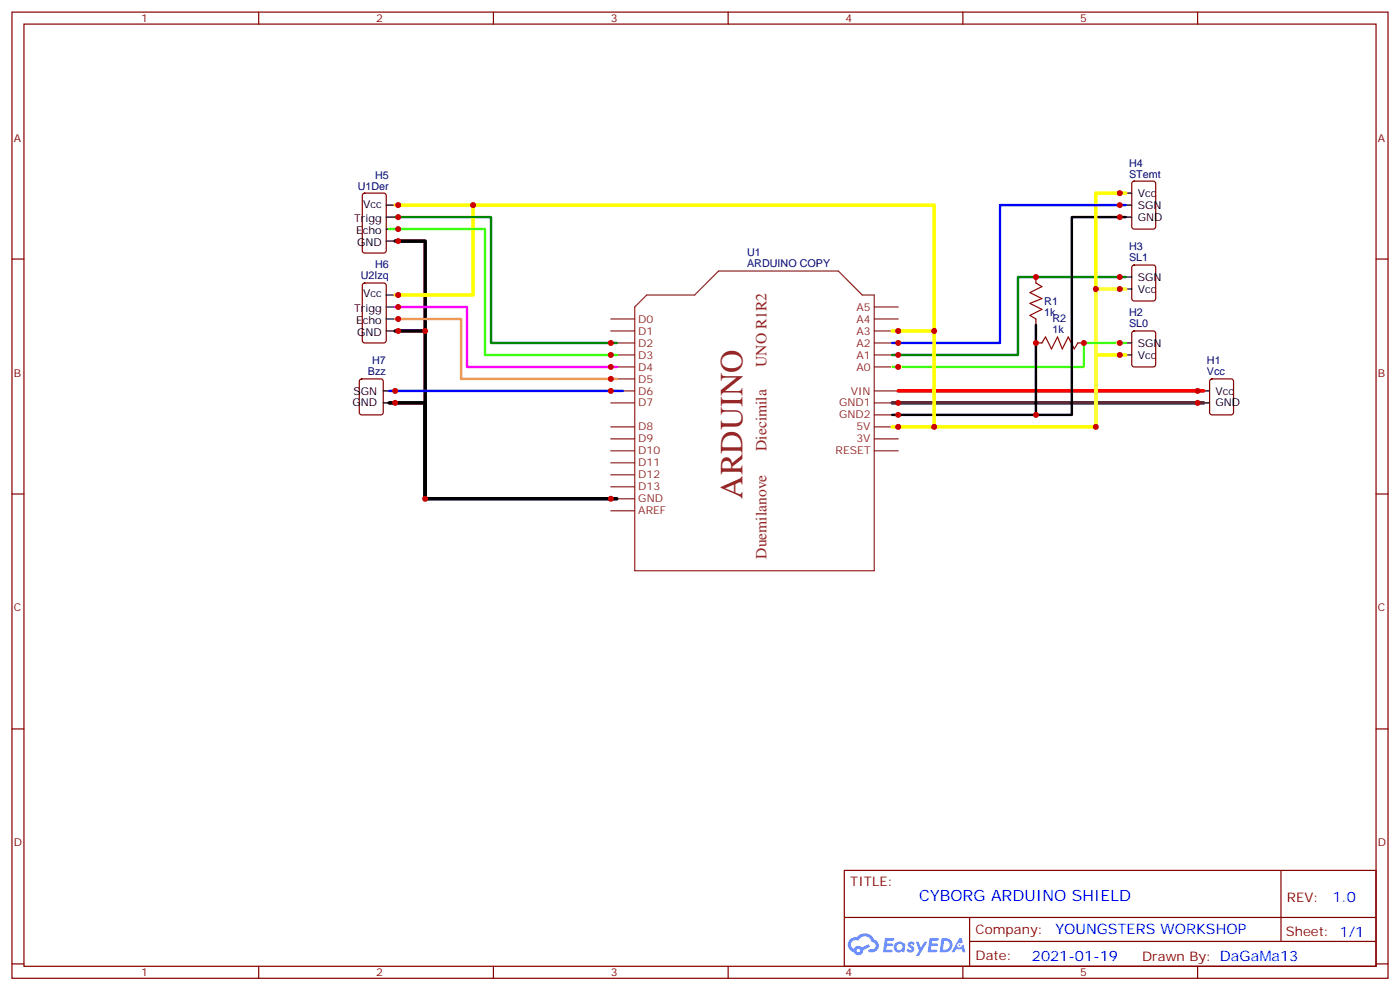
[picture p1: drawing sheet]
<svg xmlns="http://www.w3.org/2000/svg" width="412mm" height="292mm" viewBox="0 0 412 292" stroke-linecap="round" stroke-linejoin="round" font-family="sans-serif">
<g fill="none" stroke="#870000" stroke-width=".35">
<path d="M3.5 3.6h405.4v284.3h-405.4zM7.1 7.1h398.2v277.3h-398.2zM76.2 3.6v3.5M145.3 3.6v3.5M214.5 3.6v3.5M283.6 3.6v3.5M352.8 3.6v3.5M3.5 76.2h3.6M405.3 76.2h3.6M3.5 145.4h3.6M405.3 145.4h3.6M3.5 214.5h3.6"/>
<path d="M405.3 214.5h3.6M248.7 256.2h156.6v28.2h-156.6zM377.3 256.2v20.9M248.7 270h156.5M285.6 277.1h119.6M285.6 270v14.1M3.5 283.7h3.6M76.2 284.4v3.5M145.3 284.4v3.5M214.5 284.4v3.5M283.6 284.4v3.5M352.8 284.4v3.5"/>
<path d="M405.3 283.7h3.6"/>
</g>
<g fill="#5487ff">
<path d="M267.7 277.3a1.22 1.22 0 0 1 1.7 .3l-.4 .6a.47 .47 0 0 0-.3-.4 .47 .47 0 0 0-.5 .2l.1 .2a1.14 1.14 0 0 1 .8 1.7 1.14 1.14 0 0 1-1.9 0l-.2-.2 .5-.5 .7 .4a.29 .29 0 0 0 .3-.2 .29 .29 0 0 0-.2-.4 1.04 1.04 0 0 1-.6-1.7z"/>
<path d="M260.7 276.1h2.4l.3 .2-.2 .5h-1.8l-.1 .9h1.5l.3 .3-.3 .4h-1.6l-.2 1.1 1.7 .1 .2 .3-.2 .3h-2.6z"/>
<path d="M273.8 276.1h2.4l.3 .2-.1 .5h-1.8l-.2 .9h1.6l.3 .3-.4 .4h-1.6l-.1 1.1 1.7 .1 .2 .3-.2 .3h-2.6z"/>
<path d="M282.6 276.1h.7l.3 1.2-.6 .4a.69 .69 0 0 0-1 .2 .69 .69 0 0 0 .4 1 .69 .69 0 0 0 .9-.6l.5-.3 .6 2.2h-.8l-.2-.9h-1.8l-.5 .9h-.8z"/>
<path d="M269.8 277.2h.8l.6 1.8 1.1-1.8h.9l-2.6 4.2h-.8l.9-1.6z"/>
<path d="M277.4 276.1l-.6 4.1h1.3a2.11 2.11 0 0 0 2.5-2.1 2.11 2.11 0 0 0-2.5-2zM278.1 276.8a1.39 1.39 0 0 1 1.7 1.4 1.39 1.39 0 0 1-1.8 1.3h-.3z"/>
<path d="M263.7 277.7a1.54 1.54 0 0 0-.1 2.1 1.54 1.54 0 0 0 2.2 .2l.6 .2 .3-2.3-.2-.2-.4-.1a1.49 1.49 0 0 0-2.4 .1zM264 278.7a.94 .94 0 0 1 1.8 0 .94 .94 0 0 1-1.8 0z"/>
<path d="M250.4 276.5a2.18 2.18 0 0 0 1.1 3.7 1.44 1.44 0 0 0 1.6 .9 1.44 1.44 0 0 0 1.2-1.5l2-1-.5-.7-1.9 .9a1.47 1.47 0 0 0-2.4 .5 1.39 1.39 0 0 1-.7-2 1.39 1.39 0 0 1 2-.4 2.12 2.12 0 0 1 2.2-1.3 2.12 2.12 0 0 1 1.9 1.6 1.14 1.14 0 0 1 1.1 1.5 1.14 1.14 0 0 1-1.7 .7 .43 .43 0 0 0-.5 .3 .43 .43 0 0 0 .4 .5 1.98 1.98 0 0 0 2.5-1.2 1.98 1.98 0 0 0-1.2-2.5 3.1 3.1 0 0 0-5.3-.7l-.9 .1zM252.3 279.8a.55 .55 0 0 1 1.1 0 .55 .55 0 0 1-1.1 0z"/>
<circle cx="282.6" cy="278.2" r=".26"/>
</g>
<g fill="none" stroke="#8c2424" stroke-width=".35">
<path d="M179.9 93.9h7.1M179.9 97.4h7.1M187 90.3l3.5-3.5h14.1l7.1-7h35.2l7.1 7h3.5v81.2h-70.5zM257.5 93.9h7.1M257.5 97.4h7.1M257.5 90.3h7.1M179.9 100.9h7.1M179.9 104.5h7.1M179.9 108h7.1M179.9 111.5h7.1M179.9 115h7.1M179.9 118.6h7.1"/>
<path d="M257.5 100.9h7.1M257.5 104.5h7.1M257.5 108h7.1M257.5 115h7.1M257.5 118.6h7.1M179.9 125.6h7.1M179.9 129.2h7.1M179.9 132.7h7.1M179.9 136.2h7.1M179.9 139.7h7.1M257.5 125.6h7.1M257.5 129.2h7.1"/>
<path d="M257.5 132.7h7.1M257.5 122.1h7.1M179.9 143.3h7.1M179.9 146.8h7.1M179.9 150.3h7.1"/>
</g>
<path d="M106.9 57l.5-.2h5.7l.6 .5 .1 16.5-.5 .6-5.9 .1-.6-.5-.1-16.5zM333.6 53.5l.5-.2h5.6l.7 .4v13l-.4 .7h-5.9l-.7-.4v-13zM333.6 78.2l.5-.2h5.6l.7 .4v9.5l-.4 .6-5.9 .1-.7-.5v-9.4zM106.9 83.5l.5-.2h5.7l.6 .4 .1 16.5-.5 .7h-5.9l-.6-.4-.1-16.5zM305.2 81.5v1.8M305.2 93.9v1.7M333.6 97.6l.5-.2h5.6l.7 .4v9.5l-.4 .6-5.9 .1-.7-.5v-9.4zM106.1 111.7l.4-.2h5.7l.6 .4 .1 9.5-.5 .6-5.9 .1-.6-.5-.1-9.4zM305.2 100.9h1.7M317.5 100.9h1.8M356.5 111.7l.5-.2h5.7l.6 .4 .1 9.5-.5 .6-5.9 .1-.6-.5-.1-9.4z" fill="none" stroke="#870000" stroke-width=".35"/>
<g fill="none" stroke="#000" stroke-width=".35">
<path d="M329.8 56.8h3.6M113.8 63.9h3.5M113.8 60.4h3.5M113.8 67.4h3.5M113.8 70.9h3.5M329.8 63.9h3.6M329.8 60.4h3.6M113.8 86.8h3.5M113.8 90.3h3.5M113.8 93.9h3.5M113.8 97.4h3.5M329.8 81.5h3.6"/>
<path d="M329.8 85.1h3.6M112.9 115h3.5M112.9 118.6h3.5M329.8 100.9h3.6M329.8 104.5h3.6M352.8 115h3.5M352.8 118.6h3.5"/>
</g>
<path d="M264.6 115h89.9" fill="none" stroke="#f00" stroke-width="1.1"/>
<path d="M262.8 118.6h91.7" fill="none" stroke="#333" stroke-width="1.1"/>
<path d="M331.6 56.8h-8.8v28.3M116.4 60.4h158.8v37M139.3 60.4v26.4h-22.9M262.8 97.4h12.4v28.2M331.6 104.5h-8.8v21.1h-60" fill="none" stroke="#ff0" stroke-width="1.1"/>
<path d="M331.6 85.1h-8.8v40.5" fill="none" stroke="#ff3" stroke-width="1.1"/>
<path d="M331.6 100.9h-12.3v7.1h-56.5" fill="none" stroke="#9f3" stroke-width=".71"/>
<path d="M116.4 63.9h28.2v37h37.1M331.6 81.5h-31.7v23h-37.1" fill="none" stroke="#008700" stroke-width=".71"/>
<path d="M305.2 83.3l1.7 1-3.5 1.8 3.5 1.8-3.5 1.4 3.5 1.8-3.5 1.7 1.8 1.1M306.9 100.9l1.1-1.7 1.7 3.5 1.8-3.5 1.4 3.5 1.8-3.5 1.7 3.5 1.1-1.8" fill="none" stroke="#a10000" stroke-width=".35"/>
<path d="M331.6 63.9h-15.9v58.2h-10.5M305.2 95.6v26.5h-42.4" fill="none" stroke="#000" stroke-width=".71"/>
<path d="M331.6 60.4h-37v40.5h-31.8M114.7 115h68.7" fill="none" stroke="#00f" stroke-width=".71"/>
<path d="M116.4 70.9h8.8v26.5M116.4 97.4h8.8v49.4M114.7 118.6h10.5v28.2h56.5" fill="none" stroke="#000" stroke-width="1.1"/>
<path d="M116.4 90.3h21.2v17.7h44.1" fill="none" stroke="#f0f" stroke-width=".71"/>
<path d="M114.7 67.4h28.2v37.1h38.8" fill="none" stroke="#0f0" stroke-width=".71"/>
<path d="M116.4 93.9h19.4v17.6h45.9" fill="none" stroke="#f93" stroke-width=".71"/>
<g fill="#c00">
<circle cx="322.8" cy="125.6" r=".88"/>
<circle cx="305.2" cy="81.5" r=".88"/>
<circle cx="319.3" cy="100.9" r=".88"/>
<circle cx="305.2" cy="100.9" r=".88"/>
<circle cx="305.2" cy="122.1" r=".88"/>
<circle cx="322.8" cy="85.1" r=".88"/>
<circle cx="264.6" cy="97.4" r=".88"/>
<circle cx="125.2" cy="146.8" r=".88"/>
<circle cx="125.2" cy="97.4" r=".88"/>
<circle cx="275.2" cy="97.4" r=".88"/>
<circle cx="275.2" cy="125.6" r=".88"/>
<circle cx="264.6" cy="125.6" r=".88"/>
<circle cx="264.6" cy="122.1" r=".88"/>
<circle cx="264.6" cy="118.6" r=".88"/>
<circle cx="264.6" cy="108" r=".88"/>
<circle cx="264.6" cy="104.5" r=".88"/>
<circle cx="264.6" cy="100.9" r=".88"/>
<circle cx="329.8" cy="56.8" r=".88"/>
<circle cx="329.8" cy="60.4" r=".88"/>
<circle cx="329.8" cy="63.9" r=".88"/>
<circle cx="329.8" cy="81.5" r=".88"/>
<circle cx="329.8" cy="85.1" r=".88"/>
<circle cx="329.8" cy="100.9" r=".88"/>
<circle cx="329.8" cy="104.5" r=".88"/>
<circle cx="352.8" cy="115" r=".88"/>
<circle cx="352.8" cy="118.6" r=".88"/>
<circle cx="179.9" cy="115" r=".88"/>
<circle cx="179.9" cy="146.8" r=".88"/>
<circle cx="117.3" cy="97.4" r=".88"/>
<circle cx="117.3" cy="70.9" r=".88"/>
<circle cx="117.3" cy="60.4" r=".88"/>
<circle cx="139.3" cy="60.4" r=".88"/>
<circle cx="117.3" cy="63.9" r=".88"/>
<circle cx="116.4" cy="118.6" r=".88"/>
<circle cx="116.4" cy="115" r=".88"/>
<circle cx="179.9" cy="100.9" r=".88"/>
<circle cx="179.9" cy="104.5" r=".88"/>
<circle cx="179.9" cy="108" r=".88"/>
<circle cx="179.9" cy="111.5" r=".88"/>
<circle cx="117.3" cy="67.4" r=".88"/>
<circle cx="117.3" cy="86.8" r=".88"/>
<circle cx="117.3" cy="90.3" r=".88"/>
<circle cx="117.3" cy="93.9" r=".88"/>
</g>
<text font-size="9.5" fill="#8d2323" x="218.7" y="146.8" transform="rotate(-90 218.7 146.8)">ARDUINO</text>
<g font-size="4.6" fill="#8d2323">
<text x="225.8" y="108" transform="rotate(-90 225.8 108)">UNO R1R2</text>
<text x="225.8" y="132.7" transform="rotate(-90 225.8 132.7)">Diecimila</text>
<text x="225.8" y="164.4" transform="rotate(-90 225.8 164.4)">Duemilanove</text>
</g>
<text font-size="4.6" fill="#00f" x="270.8" y="265.2">CYBORG ARDUINO SHIELD</text>
<g font-size="4.2" fill="#00f">
<text x="392.5" y="265.4">1.0</text>
<text x="310.9" y="275">YOUNGSTERS WORKSHOP</text>
<text x="304" y="282.8">2021-01-19</text>
</g>
<g font-size="3.9" fill="#800">
<text x="250.5" y="260.7">TITLE:</text>
<text x="379.1" y="265.4">REV:</text>
<text x="287.4" y="274.9">Company:</text>
<text x="378.7" y="275.6">Sheet: 1/1</text>
<text x="287.4" y="282.6">Date:</text>
<text x="336.4" y="282.7">Drawn By: DaGaMa13</text>
</g>
<g font-size="3.2" fill="#800">
<text x="41.6" y="6.6">1</text>
<text x="110.8" y="6.6">2</text>
<text x="179.9" y="6.6">3</text>
<text x="249.1" y="6.6">4</text>
<text x="318.2" y="6.6">5</text>
<text x="4.1" y="41.7">A</text>
<text x="405.9" y="41.7">A</text>
<text x="4.1" y="110.8">B</text>
<text x="405.9" y="110.8">B</text>
<text x="4.1" y="180">C</text>
<text x="405.9" y="180">C</text>
<text x="4.1" y="249.1">D</text>
<text x="405.9" y="249.1">D</text>
<text x="41.6" y="287.4">1</text>
<text x="110.8" y="287.4">2</text>
<text x="179.9" y="287.4">3</text>
<text x="249.1" y="287.4">4</text>
<text x="318.2" y="287.4">5</text>
</g>
<g font-size="3.2" fill="#000080">
<text x="110.5" y="52.6">H5</text>
<text x="332.6" y="52.2">STemt</text>
<text x="332.6" y="49">H4</text>
<text x="105.4" y="55.8">U1Der</text>
<text x="220.1" y="75.5">U1</text>
<text x="332.6" y="76.9">SL1</text>
<text x="332.6" y="73.7">H3</text>
<text x="106.3" y="82.2">U2Izq</text>
<text x="110.5" y="79">H6</text>
<text x="220.1" y="78.7">ARDUINO COPY</text>
<text x="307.6" y="89.7">R1</text>
<text x="307.6" y="92.9">1k</text>
<text x="310" y="94.9">R2</text>
<text x="332.6" y="93.1">H2</text>
<text x="310" y="98.1">1k</text>
<text x="332.6" y="96.3">SL0</text>
<text x="109.6" y="107.2">H7</text>
<text x="355.5" y="107.2">H1</text>
<text x="108.4" y="110.5">Bzz</text>
<text x="355.5" y="110.5">Vcc</text>
</g>
<g font-size="3.2">
<text x="335.1" y="57.9">Vcc</text>
<text x="104.3" y="65.3">Trigg</text>
<text x="107" y="61.1">Vcc</text>
<text x="335.1" y="64.9">GND</text>
<text x="335.1" y="61.4">SGN</text>
<text x="104.9" y="68.8">Echo</text>
<text x="105.2" y="72.4">GND</text>
<text x="335.1" y="82.6">SGN</text>
<text x="107" y="87.5">Vcc</text>
<text x="335.1" y="86.1">Vcc</text>
<text x="104.3" y="91.8">Trigg</text>
<text x="104.9" y="95.3">Echo</text>
<text x="105.2" y="98.8">GND</text>
<text x="335.1" y="102">SGN</text>
<text x="335.1" y="105.5">Vcc</text>
<text x="103.8" y="119.6">GND</text>
<text x="104.1" y="116.1">SGN</text>
<text x="358.1" y="116.1">Vcc</text>
<text x="358.1" y="119.6">GND</text>
</g>
<g font-size="3.2" fill="#8d2323">
<text x="188" y="94.9">D0</text>
<text x="252.3" y="91.4">A5</text>
<text x="252.3" y="94.9">A4</text>
<text x="188" y="98.5">D1</text>
<text x="188" y="102">D2</text>
<text x="252.3" y="98.5">A3</text>
<text x="252.3" y="102">A2</text>
<text x="188" y="105.5">D3</text>
<text x="252.3" y="105.5">A1</text>
<text x="188" y="109">D4</text>
<text x="188" y="112.6">D5</text>
<text x="252.3" y="109">A0</text>
<text x="188" y="116.1">D6</text>
<text x="188" y="119.6">D7</text>
<text x="247.2" y="119.6">GND1</text>
<text x="250.6" y="116.1">VIN</text>
<text x="247.2" y="123.2">GND2</text>
<text x="188" y="126.7">D8</text>
<text x="188" y="130.2">D9</text>
<text x="252.3" y="126.7">5V</text>
<text x="252.3" y="130.2">3V</text>
<text x="188" y="133.7">D10</text>
<text x="188" y="137.3">D11</text>
<text x="246.1" y="133.7">RESET</text>
<text x="188" y="140.8">D12</text>
<text x="188" y="144.3">D13</text>
<text x="188" y="147.8">GND</text>
<text x="188" y="151.4">AREF</text>
</g>
</svg>
